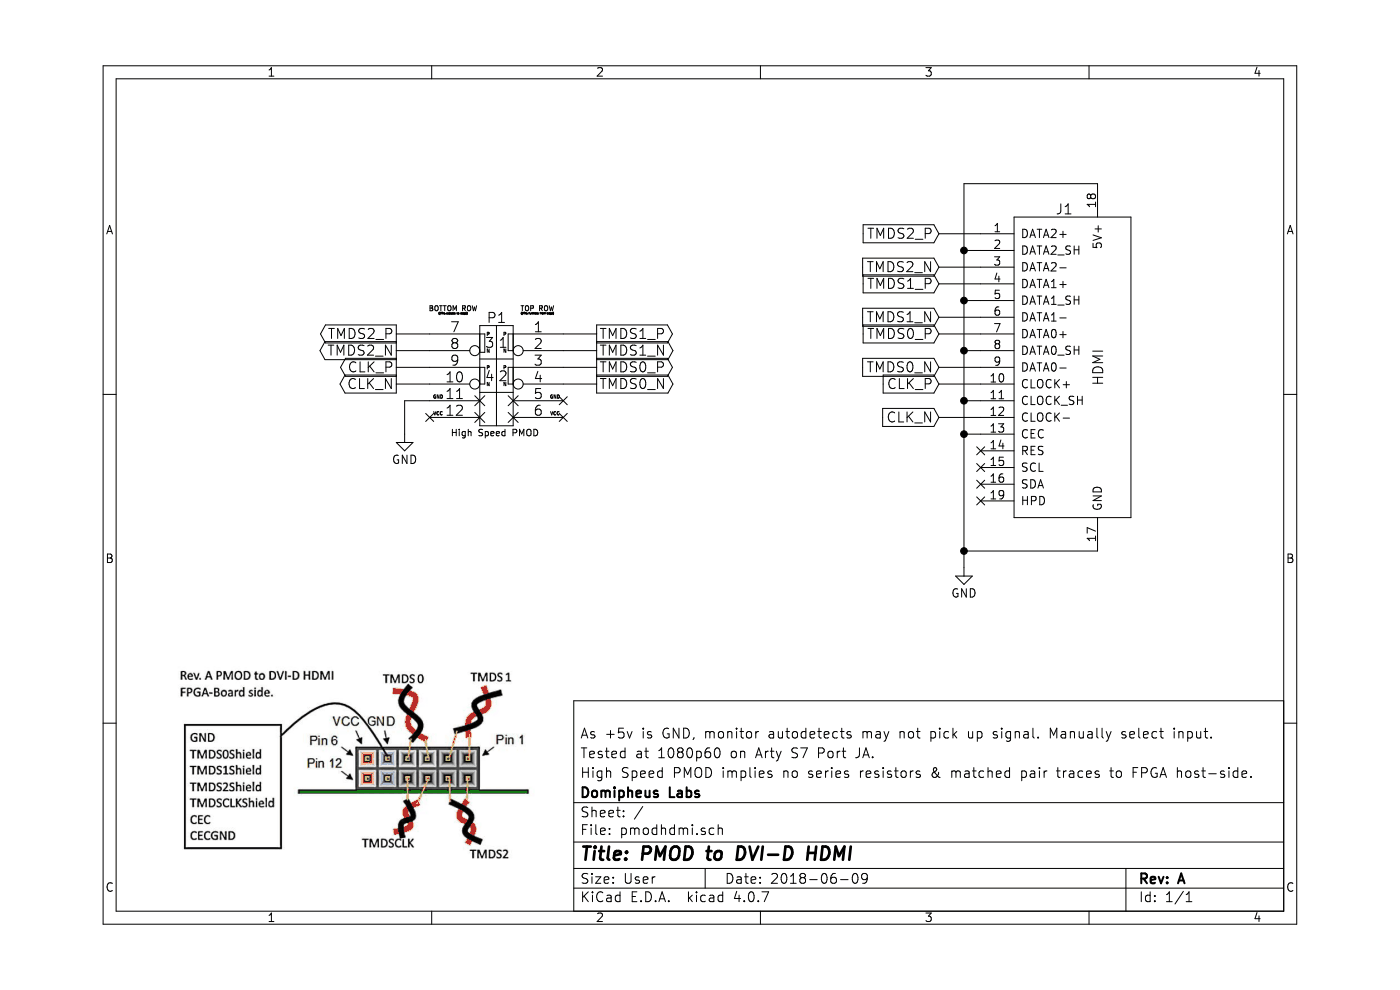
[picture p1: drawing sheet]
EESchema Schematic File Version 2
LIBS:power
LIBS:device
LIBS:switches
LIBS:relays
LIBS:motors
LIBS:transistors
LIBS:conn
LIBS:linear
LIBS:regul
LIBS:74xx
LIBS:cmos4000
LIBS:adc-dac
LIBS:memory
LIBS:xilinx
LIBS:microcontrollers
LIBS:dsp
LIBS:microchip
LIBS:analog_switches
LIBS:motorola
LIBS:texas
LIBS:intel
LIBS:audio
LIBS:interface
LIBS:digital-audio
LIBS:philips
LIBS:display
LIBS:cypress
LIBS:siliconi
LIBS:opto
LIBS:atmel
LIBS:contrib
LIBS:valves
LIBS:Connector
LIBS:dk_Addressable-Specialty
LIBS:dk_Alarms-Buzzers-and-Sirens
LIBS:dk_Automotive-Relays
LIBS:dk_Balun
LIBS:dk_Barrel-Audio-Connectors
LIBS:dk_Battery-Holders-Clips-Contacts
LIBS:dk_Clock-Timing-Clock-Generators-PLLs-Frequency-Synthesizers
LIBS:dk_Clock-Timing-Programmable-Timers-and-Oscillators
LIBS:dk_Clock-Timing-Real-Time-Clocks
LIBS:dk_Coaxial-Connectors-RF
LIBS:dk_Current-Transducers
LIBS:dk_Data-Acquisition-ADCs-DACs-Special-Purpose
LIBS:dk_Data-Acquisition-Analog-to-Digital-Converters-ADC
LIBS:dk_Data-Acquisition-Digital-Potentiometers
LIBS:dk_Data-Acquisition-Digital-to-Analog-Converters-DAC
LIBS:dk_Data-Acquisition-Touch-Screen-Controllers
LIBS:dk_DC-DC-Converters
LIBS:dk_Digital-Isolators
LIBS:dk_Diodes-Bridge-Rectifiers
LIBS:dk_Diodes-Rectifiers-Arrays
LIBS:dk_Diodes-Rectifiers-Single
LIBS:dk_Diodes-Zener-Single
LIBS:dk_Display-Modules-LCD-OLED-Graphic
LIBS:dk_Display-Modules-LED-Character-and-Numeric
LIBS:dk_D-Sub-Connectors
LIBS:dk_Embedded-Microcontrollers
LIBS:dk_Encoders
LIBS:dk_Evaluation-Boards-Sensors
LIBS:dk_Ferrite-Beads-and-Chips
LIBS:dk_Fixed-Inductors
LIBS:dk_Fuses
LIBS:dk_Gas-Sensors
LIBS:dk_Humidity-Moisture-Sensors
LIBS:dk_Image-Sensors-Camera
LIBS:dk_Infrared-UV-Visible-Emitters
LIBS:dk_Inrush-Current-Limiters-ICL
LIBS:dk_Interface-Analog-Switches-Multiplexers-Demultiplexers
LIBS:dk_Interface-Analog-Switches-Special-Purpose
LIBS:dk_Interface-Controllers
LIBS:dk_Interface-Drivers-Receivers-Transceivers
LIBS:dk_Interface-I-O-Expanders
LIBS:dk_Interface-Modules
LIBS:dk_Interface-Sensor-and-Detector-Interfaces
LIBS:dk_Interface-Sensor-Capacitive-Touch
LIBS:dk_Interface-Specialized
LIBS:dk_LED-Indication-Discrete
LIBS:dk_LEDs-Circuit-Board-Indicators-Arrays-Light-Bars-Bar-Graphs
LIBS:dk_Linear-Amplifiers-Audio
LIBS:dk_Linear-Amplifiers-Instrumentation-OP-Amps-Buffer-Amps
LIBS:dk_Linear-Comparators
LIBS:dk_Logic-Buffers-Drivers-Receivers-Transceivers
LIBS:dk_Logic-Flip-Flops
LIBS:dk_Logic-Gates-and-Inverters
LIBS:dk_Logic-Multivibrators
LIBS:dk_Logic-Shift-Registers
LIBS:dk_Logic-Signal-Switches-Multiplexers-Decoders
LIBS:dk_Logic-Translators-Level-Shifters
LIBS:dk_Magnetic-Sensors-Compass-Magnetic-Field-Modules
LIBS:dk_Magnetic-Sensors-Linear-Compass-ICs
LIBS:dk_Magnetic-Sensors-Switches-Solid-State
LIBS:dk_Memory
LIBS:dk_Memory-Connectors-PC-Card-Sockets
LIBS:dk_Microphones
LIBS:dk_Modular-Connectors-Jacks
LIBS:dk_Modular-Connectors-Jacks-With-Magnetics
LIBS:dk_Motion-Sensors-Accelerometers
LIBS:dk_Motion-Sensors-IMUs-Inertial-Measurement-Units
LIBS:dk_Motion-Sensors-Tilt-Switches
LIBS:dk_Navigation-Switches-Joystick
LIBS:dk_Optical-Sensors-Ambient-Light-IR-UV-Sensors
LIBS:dk_Optical-Sensors-Photo-Detectors-Remote-Receiver
LIBS:dk_Optical-Sensors-Photodiodes
LIBS:dk_Optical-Sensors-Phototransistors
LIBS:dk_Optical-Sensors-Reflective-Analog-Output
LIBS:dk_Optoisolators-Logic-Output
LIBS:dk_Optoisolators-Transistor-Photovoltaic-Output
LIBS:dk_Optoisolators-Triac-SCR-Output
LIBS:dk_Oscillators
LIBS:dk_PMIC-AC-DC-Converters-Offline-Switchers
LIBS:dk_PMIC-Battery-Chargers
LIBS:dk_PMIC-Battery-Management
LIBS:dk_PMIC-Current-Regulation-Management
LIBS:dk_PMIC-Full-Half-Bridge-Drivers
LIBS:dk_PMIC-Gate-Drivers
LIBS:dk_PMIC-LED-Drivers
LIBS:dk_PMIC-Motor-Drivers-Controllers
LIBS:dk_PMIC-OR-Controllers-Ideal-Diodes
LIBS:dk_PMIC-Power-Distribution-Switches-Load-Drivers
LIBS:dk_PMIC-Power-Management-Specialized
LIBS:dk_PMIC-RMS-to-DC-Converters
LIBS:dk_PMIC-Supervisors
LIBS:dk_PMIC-Thermal-Management
LIBS:dk_PMIC-V-F-and-F-V-Converters
LIBS:dk_PMIC-Voltage-Reference
LIBS:dk_PMIC-Voltage-Regulators-DC-DC-Switching-Controllers
LIBS:dk_PMIC-Voltage-Regulators-DC-DC-Switching-Regulators
LIBS:dk_PMIC-Voltage-Regulators-Linear
LIBS:dk_PMIC-Voltage-Regulators-Special-Purpose
LIBS:dk_Power-Relays-Over-2-Amps
LIBS:dk_Pressure-Sensors-Transducers
LIBS:dk_Programmable-Oscillators
LIBS:dk_Pushbutton-Switches
LIBS:dk_Rectangular-Connectors-Headers-Male-Pins
LIBS:dk_Reed-Relays
LIBS:dk_Resistor-Networks-Arrays
LIBS:dk_RF-Amplifiers
LIBS:dk_RF-Antennas
LIBS:dk_RF-Demodulators
LIBS:dk_RF-Detectors
LIBS:dk_RF-Evaluation-and-Development-Kits-Boards
LIBS:dk_RFID-RF-Access-Monitoring-ICs
LIBS:dk_RF-Receivers
LIBS:dk_RF-Switches
LIBS:dk_RF-Transceiver-ICs
LIBS:dk_RF-Transceiver-Modules
LIBS:dk_RF-Transmitters
LIBS:dk_Rotary-Potentiometers-Rheostats
LIBS:dk_Sensors-Transducers_Accessories
LIBS:dk_Signal-Relays-Up-to-2-Amps
LIBS:dk_Slide-Switches
LIBS:dk_Solid-State-Relays
LIBS:dk_Specialized-ICs
LIBS:dk_Specialized-Sensors
LIBS:dk_Surge-Suppression-ICs
LIBS:dk_Tactile-Switches
LIBS:dk_Temperature-Sensors-Analog-and-Digital-Output
LIBS:dk_Thermal-Cutoffs-Thermal-Fuses
LIBS:dk_Thyristors-DIACs-SIDACs
LIBS:dk_Thyristors-SCRs
LIBS:dk_Thyristors-TRIACs
LIBS:dk_Toggle-Switches
LIBS:dk_Transistors-Bipolar-BJT-Arrays
LIBS:dk_Transistors-Bipolar-BJT-RF
LIBS:dk_Transistors-Bipolar-BJT-Single
LIBS:dk_Transistors-Bipolar-BJT-Single-Pre-Biased
LIBS:dk_Transistors-FETs-MOSFETs-Arrays
LIBS:dk_Transistors-FETs-MOSFETs-RF
LIBS:dk_Transistors-FETs-MOSFETs-Single
LIBS:dk_Transistors-JFETs
LIBS:dk_Trimmer-Potentiometers
LIBS:dk_TVS-Diodes
LIBS:dk_TVS-Mixed-Technology
LIBS:dk_USB-DVI-HDMI-Connectors
LIBS:pmod
LIBS:pmodhdmi-cache
EELAYER 25 0
EELAYER END
$Descr User 7937 5929
encoding utf-8
Sheet 1 1
Title "PMOD to DVI-D HDMI"
Date "2018-06-09"
Rev "A"
Comp "Domipheus Labs"
Comment1 "High Speed PMOD implies no series resistors & matched pair traces to FPGA host-side."
Comment2 "Tested at 1080p60 on Arty S7 Post JA."
Comment3 ""
Comment4 ""
$EndDescr
Text GLabel 2150 2000 0    60   Output ~ 0
TMDS2_P
Text GLabel 2150 2200 0    60   Output ~ 0
CLK_P
Text GLabel 2150 2300 0    60   Output ~ 0
CLK_N
Text GLabel 3350 2200 2    60   Output ~ 0
TMDS0_P
Text GLabel 3350 2300 2    60   Output ~ 0
TMDS0_N
Text GLabel 3350 2000 2    60   Output ~ 0
TMDS1_P
Text GLabel 3350 2100 2    60   Output ~ 0
TMDS1_N
$Comp
L GND #PWR01
U 1 1
P 2200 2600
F 0 "#PWR01" H 2200 2350 50  0001 C CNN
F 1 "GND" H 2200 2450 50  0000 C CNN
F 2 "" H 2200 2600 50  0001 C CNN
F 3 "" H 2200 2600 50  0001 C CNN
	1    2200 2600
	1    0    0    -1  
$EndComp
Wire Wire Line
	2200 2400 2200 2600
$Comp
L 2000-1-2-41-00-BK J1
U 1 1
P 6150 2100
F 0 "J1" H 6150 2950 60  0000 C CNN
F 1 "HDMI" V 6350 2000 60  0000 C CNN
F 2 "digikey-footprints:HDMI_A_Female_2000-1-2-41-00-BK" H 6350 2300 60  0001 L CNN
F 3 "http://www.cnctech.us/pdfs/2000-1-2-41-00-BK.pdf" H 6350 2400 60  0001 L CNN
F 4 "1175-1703-ND" H 6350 2500 60  0001 L CNN "Digi-Key_PN"
F 5 "2000-1-2-41-00-BK" H 6350 2600 60  0001 L CNN "MPN"
F 6 "Connectors, Interconnects" H 6350 2700 60  0001 L CNN "Category"
F 7 "USB, DVI, HDMI Connectors" H 6350 2800 60  0001 L CNN "Family"
F 8 "http://www.cnctech.us/pdfs/2000-1-2-41-00-BK.pdf" H 6350 2900 60  0001 L CNN "DK_Datasheet_Link"
F 9 "/product-detail/en/cnc-tech/2000-1-2-41-00-BK/1175-1703-ND/4867012" H 6350 3000 60  0001 L CNN "DK_Detail_Page"
F 10 "HDMI A TYPE FEMALE 19P SMT" H 6350 3100 60  0001 L CNN "Description"
F 11 "CNC Tech" H 6350 3200 60  0001 L CNN "Manufacturer"
F 12 "Active" H 6350 3300 60  0001 L CNN "Status"
	1    6150 2100
	1    0    0    -1  
$EndComp
Text GLabel 5400 2300 0    60   Input ~ 0
CLK_P
Text GLabel 5400 2500 0    60   Input ~ 0
CLK_N
Text GLabel 5400 2000 0    60   Input ~ 0
TMDS0_P
Text GLabel 5400 2200 0    60   Input ~ 0
TMDS0_N
Text GLabel 5400 1700 0    60   Input ~ 0
TMDS1_P
Text GLabel 5400 1900 0    60   Input ~ 0
TMDS1_N
Text GLabel 5400 1400 0    60   Input ~ 0
TMDS2_P
Text GLabel 5400 1600 0    60   Input ~ 0
TMDS2_N
$Comp
L PMOD-Device-x2-Type-XHS-Alt P1
U 1 1
P 2650 2550
F 0 "P1" H 2750 3200 60  0000 C CNN
F 1 "High Speed PMOD" H 2740 2510 39  0000 C CNN
F 2 "pmod-conn_6x2:pmod_pin_array_6x2" H 2750 2440 39  0001 C CNN
F 3 "" H 2750 2850 60  0000 C CNN
	1    2650 2550
	1    0    0    -1  
$EndComp
Text GLabel 2150 2100 0    60   Output ~ 0
TMDS2_N
NoConn ~ 2350 2500
NoConn ~ 3150 2500
Wire Wire Line
	2350 2000 2150 2000
Wire Wire Line
	2350 2100 2150 2100
Wire Wire Line
	2350 2200 2150 2200
Wire Wire Line
	2350 2300 2150 2300
Wire Wire Line
	3350 2000 3150 2000
Wire Wire Line
	3350 2100 3150 2100
Wire Wire Line
	3350 2200 3150 2200
Wire Wire Line
	3350 2300 3150 2300
$Comp
L GND #PWR02
U 1 1
P 5550 3400
F 0 "#PWR02" H 5550 3150 50  0001 C CNN
F 1 "GND" H 5550 3250 50  0000 C CNN
F 2 "" H 5550 3400 50  0001 C CNN
F 3 "" H 5550 3400 50  0001 C CNN
	1    5550 3400
	1    0    0    -1  
$EndComp
Wire Wire Line
	5650 1500 5550 1500
Wire Wire Line
	5550 1100 5550 3400
Wire Wire Line
	5650 1800 5550 1800
Connection ~ 5550 1800
Wire Wire Line
	5650 2100 5550 2100
Connection ~ 5550 2100
Wire Wire Line
	5650 2400 5550 2400
Connection ~ 5550 2400
Wire Wire Line
	6350 1100 5550 1100
Connection ~ 5550 1500
Wire Wire Line
	6350 3300 5550 3300
Connection ~ 5550 3300
Wire Wire Line
	5650 2600 5550 2600
Connection ~ 5550 2600
Wire Wire Line
	5650 1400 5400 1400
Wire Wire Line
	5650 1600 5400 1600
Wire Wire Line
	5650 1700 5400 1700
Wire Wire Line
	5650 1900 5400 1900
Wire Wire Line
	5650 2000 5400 2000
Wire Wire Line
	5650 2200 5400 2200
Wire Wire Line
	5650 2300 5400 2300
Wire Wire Line
	5650 2500 5400 2500
NoConn ~ 5650 2700
NoConn ~ 5650 3000
NoConn ~ 5650 2800
NoConn ~ 5650 2900
Wire Wire Line
	2350 2400 2200 2400
NoConn ~ 3150 2400
$EndSCHEMATC
